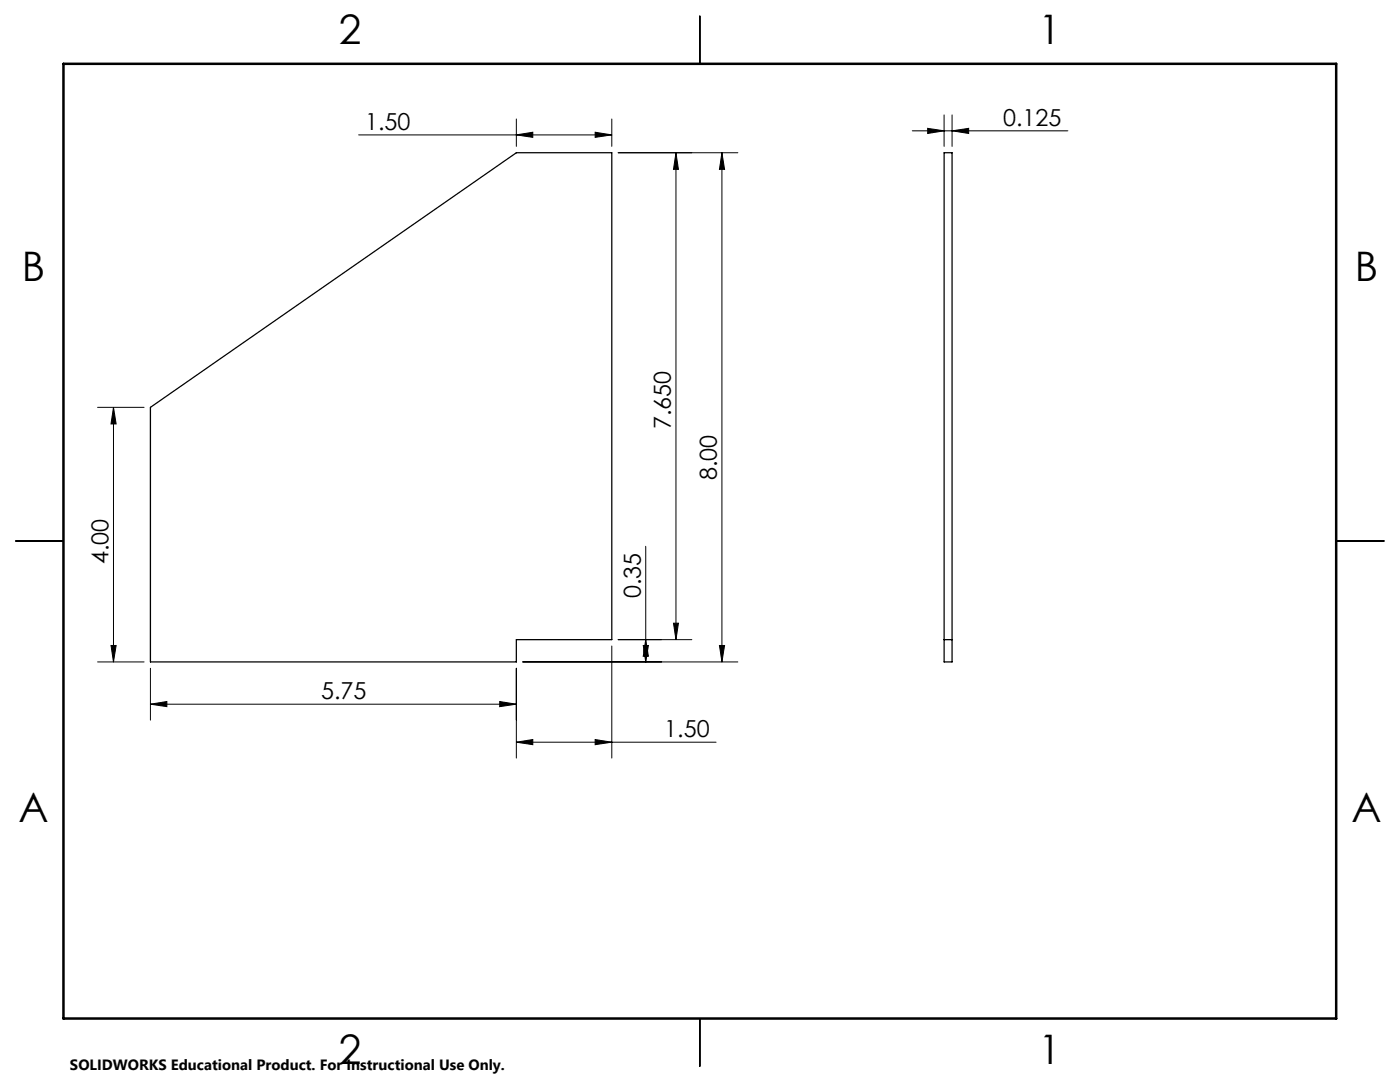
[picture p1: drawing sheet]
<svg xmlns="http://www.w3.org/2000/svg" width="279mm" height="216mm" viewBox="0 0 279 216" stroke-linecap="round" stroke-linejoin="round" font-family="sans-serif">
<path d="M139.7 3.2v9.5M188.4 30.5h1.6v101.6h-1.6zM30 81.3l73-50.8h19.1v97.1h-19.1v4.5h-73zM3.1 107.9h9.6M266.7 107.9h9.5M188.4 127.6h1.6M139.7 203.2v9.6" fill="none" stroke="#000" stroke-width=".25"/>
<g fill="none" stroke="#000" stroke-width=".2">
<path d="M71.6 26.9h50.5M103 26.9l3.3-.5v1zM103 23.7v5.5M118.8 26.4l3.3 .5-3.3 .5zM122.1 23.7v5.5M123.4 30.5h23.8M134.9 30.5l.5 3.3h-1zM134.9 30.5v97.1M144.1 30.5l.5 3.3h-1zM144.1 30.5v101.6M182.1 26.1h31M185.1 25.6l3.3 .5-3.3 .5z"/>
<path d="M188.4 22.9v6.3M190 26.1l3.3-.5v1zM190 22.9v6.3M19.5 81.3h9.3M22.6 81.3l.6 3.3h-1zM22.6 81.3v50.8M128.9 109v23.1M19.5 132.1h9.3M22.2 128.8h1l-.6 3.3zM30 133.3v10.4M99.7 140l3.3 .5-3.3 .5zM103 133.3v18"/>
<path d="M104.3 132.1h42.9M122.1 128.9v22.4M123.4 127.6h14.7M128.4 128.8h1l-.5 3.3zM128.9 127.6l.5 3.4h-1zM134.4 124.4h1l-.5 3.2zM143.6 128.8h1l-.5 3.3zM30 140.5l3.3-.5v1zM30 140.5h73M103 148.1l3.3-.5v1zM103 148.1h39.9M118.8 147.6l3.3 .5-3.3 .5z"/>
</g>
<path d="M12.7 12.7h254v190.5h-254z" fill="none" stroke="#000" stroke-width=".5"/>
<g fill="#000">
<path d="M118.8 26.4l3.3 .5-3.3 .5zM103 26.9l3.3-.5v1z"/>
<path d="M185.1 25.6l3.3 .5-3.3 .5zM190 26.1l3.3-.5v1z"/>
<path d="M128.9 127.6l.5 3.4h-1zM128.4 128.8h1l-.5 3.3zM22.6 81.3l.6 3.3h-1zM22.2 128.8h1l-.6 3.3zM144.1 30.5l.5 3.3h-1zM143.6 128.8h1l-.5 3.3z"/>
<path d="M134.4 124.4h1l-.5 3.2zM134.9 30.5l.5 3.3h-1z"/>
<path d="M30 140.5l3.3-.5v1zM99.7 140l3.3 .5-3.3 .5zM103 148.1l3.3-.5v1zM118.8 147.6l3.3 .5-3.3 .5z"/>
</g>
<g font-size="8.1">
<text x="67.6" y="8.9">2</text>
<text x="207.3" y="8.9">1</text>
<text x="4.4" y="56.2">B</text>
<text x="270.4" y="56.2">B</text>
<text x="3.7" y="164.1">A</text>
<text x="269.7" y="164.1">A</text>
<text x="67.6" y="212.4">2</text>
<text x="207.3" y="212.4">1</text>
</g>
<g font-size="4.7">
<text x="72.9" y="25.9">1.50</text>
<text x="200.2" y="25.1">0.125</text>
<text x="133.9" y="85.6" transform="rotate(-90 133.9 85.6)">7.650</text>
<text x="143.1" y="95.8" transform="rotate(-90 143.1 95.8)">8.00</text>
<text x="21.7" y="112.6" transform="rotate(-90 21.7 112.6)">4.00</text>
<text x="127.9" y="119.3" transform="rotate(-90 127.9 119.3)">0.35</text>
<text x="64.1" y="139.5">5.75</text>
<text x="132.6" y="147.1">1.50</text>
</g>
<text font-size="3" x="14" y="213.5">SOLIDWORKS Educational Product. For Instructional Use Only.</text>
</svg>
